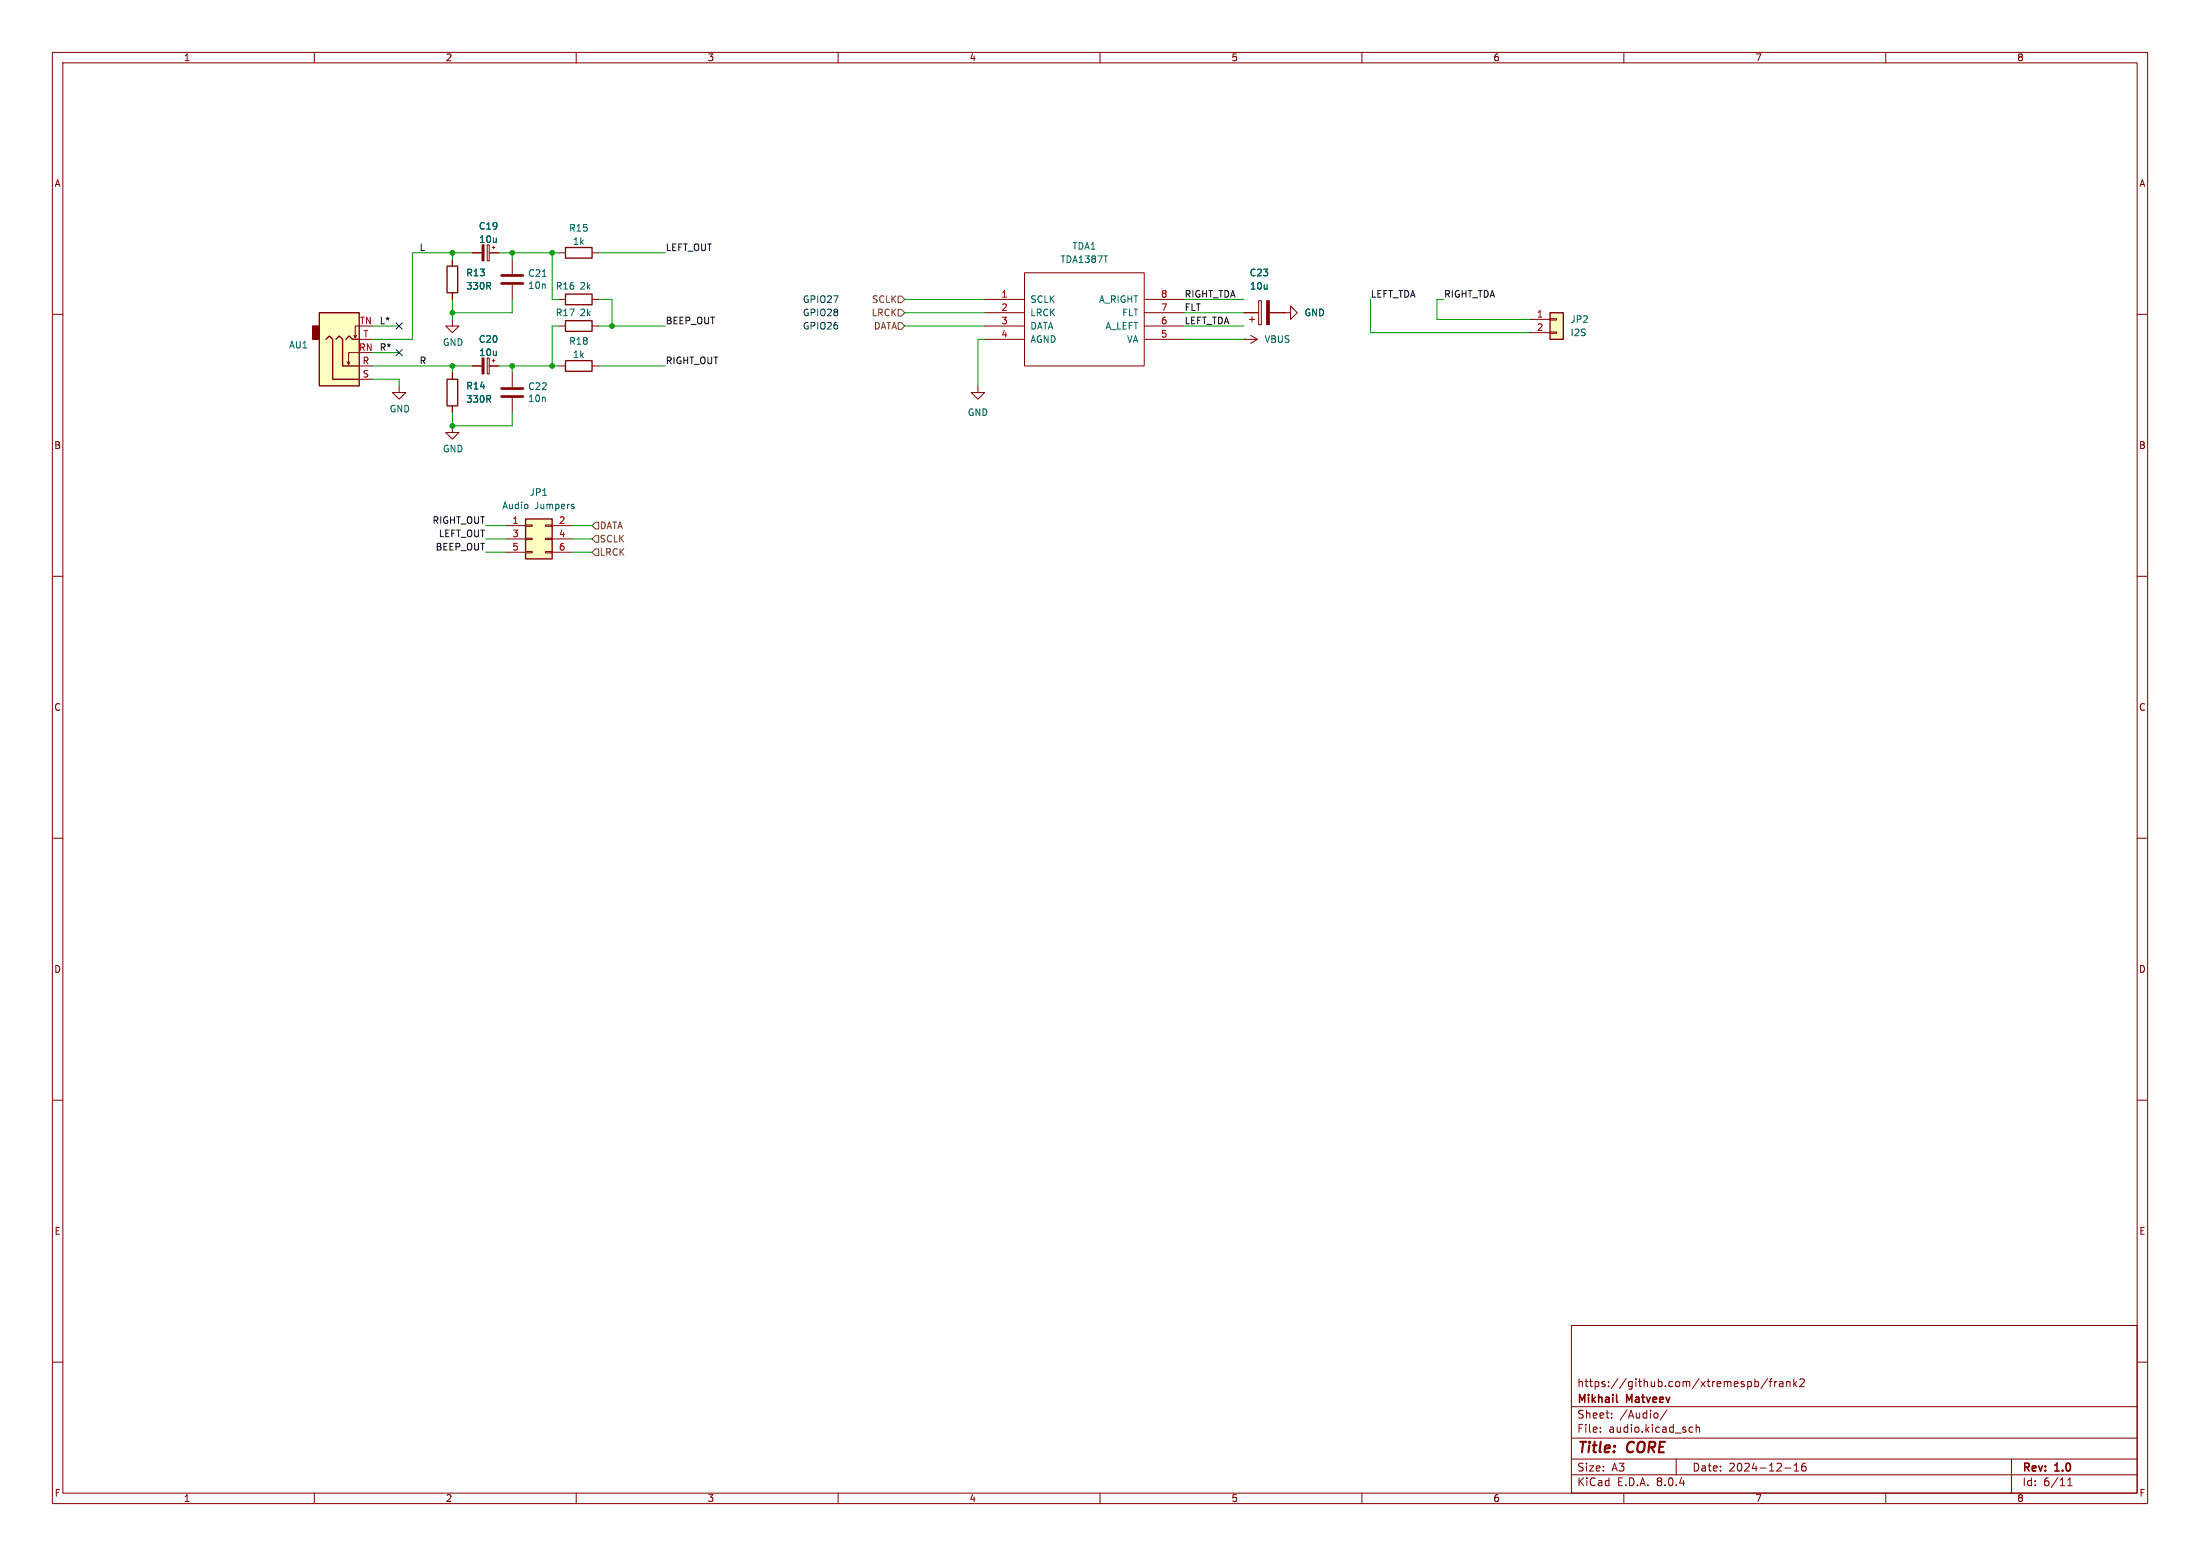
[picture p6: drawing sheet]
<svg xmlns="http://www.w3.org/2000/svg" width="420mm" height="297mm" viewBox="0 0 420 297" stroke-linecap="round" stroke-linejoin="round" font-family="sans-serif">
<g fill="none" stroke="#840000" stroke-width=".19">
<path d="M10 10h400v277h-400zM12 12h396v273h-396zM60 10v2M110 10v2M160 10v2M210 10v2M260 10v2M310 10v2M360 10v2M10 60h2M106.7 57.2h1.2M113 57.2h1.3"/>
<path d="M188 57.2h7.6M188 59.7h7.6M195.6 52.1h22.8v17.8h-22.8zM218.4 57.2h7.7M218.4 59.7h7.7M237.5 59.7h2.8M240.3 57.4h.5v4.6h-.5zM242.3 59.7h2.8M245.1 59.7h1.3v-1.3l1.2 1.3-1.2 1.3v-1.3M245.1 59.7h.1M408 60h2M188 62.2h7.6"/>
<path d="M188 64.8h7.6M218.4 62.2h7.7M218.4 64.8h7.7M238.5 61h1M239 60.5v1M10 110h2M408 110h2M10 160h2M408 160h2M10 210h2M408 210h2M10 260h2"/>
<path d="M300 253h108v32h-108zM408 260h2M300 278.5h108M300 274.5h108M300 268.5h108M305.5 273.2v.2M305.5 272.5v.1M307.7 270.5v.2M307.7 269.8v.1M316.4 269.8v.7M318.2 269.1l-1.3 1.9M320 278.5v3"/>
<path d="M322.6 273.3h.6M322.6 272.5h.6M323.8 272.5l.2-.1 .4 .1v.9M323.8 271.9v1.5M335 263.8l.4-.1 .3 .3-.1 .6h-.6M335 263.2v1.5M337.4 263.1l-1.2 1.9M337.7 263.7h.6M338.3 263.2l-.4 .2v1.3M338.8 263.7v1M339.2 263.7l-.3 .1-.1 .2M339.7 263.8h.6l.1 .9"/>
<path d="M340.4 264l-.5 .1a.29 .29 0 0 0-.2 .3 .29 .29 0 0 0 .2 .3l.5-.1M341.1 263.8l.2-.1 .4 .1v.9M341.1 263.7v1M342.4 263.2v1.5M342.5 279.7l.4-.4v1.5M342.6 264.1l.4 .6M343 263.7l-.6 .6M343.6 263.3l.6-.1 .2 .1v.3l-.9 1.1h.9M344.7 279.3a.59 .59 0 0 0-.8 .6v.6l.2 .2 .4 .1 .2-.2 .1-.5-.1-.2h-.5l-.3 .2M384 278.5v6.5M60 285v2M110 285v2"/>
<path d="M160 285v2M210 285v2M260 285v2M300 281.5h108M310 285v2M340.7 280.2h1.2M342.5 280.8h.9M360 285v2M394.7 283.6h.9M394.7 282.5l.5-.4v1.5"/>
</g>
<path d="M308.6 267.5l.2 .2" fill="none" stroke="#840000" stroke-width=".3"/>
<path d="M107.9 56.1h5.1v2.1h-5.1z" fill="none" stroke="#840000" stroke-width=".25"/>
<path d="M241.8 57.4h.5v4.6h-.5z" fill="#840000" stroke="#840000" stroke-width=".19"/>
<path d="M295.9 59.7h2.5v5.1h-2.5z" fill="#ffffc2"/>
<path d="M76.2 73.7v1.2h1.3l-1.3 1.3-1.3-1.3h1.3M86.4 71.1v1.3M86.4 77.5v1.2M97.8 71.1v2.8M97.8 75.9v2.8M186.7 73.7v1.2h1.3l-1.3 1.3-1.3-1.3h1.3M292.1 61h3.8M292.1 63.5h3.8M295.9 63.4h1.3v.2h-1.3zM295.9 60.8h1.3v.3h-1.3zM86.4 81.3v1.3h1.2l-1.2 1.2-1.3-1.2h1.3" fill="none" stroke="#840000" stroke-width=".19"/>
<path d="M295.9 59.7h2.5v5.1h-2.5zM85.3 72.4h2.1v5.1h-2.1z" fill="none" stroke="#840000" stroke-width=".25"/>
<path d="M95.8 75.7h4M95.8 74.2h4" fill="none" stroke="#840000" stroke-width=".51"/>
<path d="M100.3 99.1h5.1v7.6h-5.1z" fill="#ffffc2"/>
<g fill="none" stroke="#840000" stroke-width=".19">
<path d="M97.8 49.5v2.8M97.8 54.4v2.8M106.7 48.3h1.2M113 48.3h1.3M106.7 69.9h1.2M106.7 62.2h1.2M113 69.9h1.3M113 62.2h1.3M237.5 64.8h.1M237.5 64.8h2.5M238.8 64l1.2 .8M240 64.8l-1.2 .7"/>
<path d="M96.5 100.3h3.8M96.5 102.9h3.8M96.5 105.4h3.8M100.3 105.3h1.3v.2h-1.3zM100.3 102.7h1.3v.3h-1.3zM100.3 100.2h1.3v.3h-1.3zM104.1 105.3h1.3v.2h-1.3zM104.1 102.7h1.3v.3h-1.3zM104.1 100.2h1.3v.3h-1.3zM105.4 100.3h3.8M105.4 102.9h3.8M105.4 105.4h3.8"/>
</g>
<path d="M107.9 47.2h5.1v2.1h-5.1zM107.9 68.8h5.1v2.1h-5.1zM107.9 61.2h5.1v2h-5.1zM100.3 99.1h5.1v7.6h-5.1z" fill="none" stroke="#840000" stroke-width=".25"/>
<path d="M103.5 52.8h.8M109.4 96.7l.2 .2-.2 .2M109.4 96.3h.2" fill="none" stroke="#006464" stroke-width=".19"/>
<path d="M95.8 54.1h4M95.8 52.6h4" fill="none" stroke="#840000" stroke-width=".51"/>
<path d="M61 59.7h7.6v14h-7.6z" fill="#ffffc2"/>
<path d="M59.7 62.2h1.3v2.6h-1.3z" fill="#840000" stroke="#840000" stroke-width=".25"/>
<g fill="none" stroke="#840000" stroke-width=".19">
<path d="M86.4 49.5v1.3M86.4 55.9v1.3M90.2 48.3h1.8M93 46.7h.4v3.1h-.4zM93.4 48.3h1.8M94 47.2h.5M94.2 47v.5M237.5 59.7h2.8M242.3 59.7h2.8M245.1 59.7h.1M66.8 69.1l-.3 .5M68.1 64l-.3 .5"/>
<path d="M68.6 62.2h-.8v2.3l-.2-.5M68.6 67.3h-2.1v2.3l-.2-.5M68.6 69.9h2.5M68.6 72.4h2.5M68.6 64.8h2.5M86.4 61v1.2h1.2l-1.2 1.3-1.3-1.3h1.3M86.4 71.1v1.3M86.4 77.5v1.2M90.2 69.9h1.8M93 68.3h.4v3.1h-.4zM93.4 69.9h1.8M94 68.8h.5"/>
<path d="M94.2 68.6v.5"/>
</g>
<path d="M61 59.7h7.6v14h-7.6zM85.3 50.8h2.1v5.1h-2.1zM62.2 64.8l.7-.7 .6 .7v7.6h5.1M64.1 64.8l.7-.7 .6 .7v5.1h3.2M66 64.8l.7-.7 .6 .7h1.3" fill="none" stroke="#840000" stroke-width=".25"/>
<g fill="#840000" stroke="#840000" stroke-width=".19">
<path d="M92 68.3h.4v3.1h-.4z"/>
<path d="M92 46.7h.4v3.1h-.4z"/>
</g>
<path d="M171.4 59.1h.7l.6 .6-.6 .6h-.7zM171.4 56.5h.7l.6 .7-.6 .6h-.7zM171.4 61.6h.7l.6 .6-.6 .7h-.7zM113.7 99.7h.6v1.3h-.6l-.7-.7zM113.7 102.2h.6v1.3h-.6l-.7-.6zM113.7 104.8h.6v1.2h-.6l-.7-.6z" fill="none" stroke="#725600" stroke-width=".19"/>
<g fill="none" stroke="#009600" stroke-width=".19">
<path d="M86.4 48.3v1.2M86.4 57.2v3.8M90.2 48.3h-11.5v16.5h-7.6M95.2 48.3h11.5M97.8 48.3v1.2M97.8 57.2v2.5h-11.4M105.4 48.3v8.9h1.3M114.3 48.3h12.7M114.3 57.2h2.5v5M172.7 57.2h15.3M172.7 59.7h15.3M226.1 57.2h11.4"/>
<path d="M226.1 59.7h11.4M261.6 57.2v6.3h30.5M275.6 57.2h-1.3v3.8h17.8M71.1 62.2h5.1M71.1 67.3h5.1M71.1 69.9h19.1M71.1 72.4h5.1v1.3M86.4 78.7v2.6h11.4v-2.6M86.4 69.9v1.2M95.2 69.9h11.5M97.8 69.9v1.2M106.7 62.2h-1.3v7.7"/>
<path d="M114.3 62.2h12.7M114.3 69.9h12.7M172.7 62.2h15.3M188 64.8h-1.3v8.9M226.1 62.2h11.4M226.1 64.8h11.4M92.7 102.9h3.8M92.7 100.3h3.8M92.7 105.4h3.8M109.2 102.9h3.8M109.2 100.3h3.8M109.2 105.4h3.8"/>
</g>
<path d="M75.6 61.6l1.2 1.2M75.6 66.7l1.2 1.2M76.8 61.6l-1.2 1.2M76.8 66.7l-1.2 1.2" fill="none" stroke="#000084" stroke-width=".19"/>
<g fill="#009600" stroke="#009600" stroke-width=".19">
<circle cx="105.4" cy="69.9" r=".46"/>
<circle cx="97.8" cy="69.9" r=".46"/>
<circle cx="105.4" cy="48.3" r=".46"/>
<circle cx="97.8" cy="48.3" r=".46"/>
<circle cx="116.8" cy="62.2" r=".46"/>
<circle cx="86.4" cy="48.3" r=".46"/>
<circle cx="86.4" cy="59.7" r=".46"/>
<circle cx="86.4" cy="81.3" r=".46"/>
<circle cx="86.4" cy="69.9" r=".46"/>
</g>
<g font-size="2.8" fill="#840000">
<text x="301" y="277.9">Title:</text>
<text x="310.6" y="277.9">CORE</text>
</g>
<g font-size="2.1" fill="#840000">
<text x="301" y="268.2">Mikhail</text>
<text x="301" y="265">https://github.com/xtremespb/frank2</text>
<text x="310.6" y="268.2">Matveev</text>
<text x="301" y="273.7">File:</text>
<text x="301" y="271">Sheet:</text>
<text x="307.1" y="273.7">audio.kicad_sch</text>
<text x="309.2" y="271">/Audio/</text>
<text x="301" y="281.1">Size:</text>
<text x="307.6" y="281.1">A3</text>
<text x="323" y="281.1">Date:</text>
<text x="330" y="281.1">2024-12-16</text>
<text x="386" y="281.3">Rev:</text>
<text x="392.4" y="281.3">1.0</text>
<text x="301" y="283.9">KiCad</text>
<text x="308.7" y="283.9">E.D.A.</text>
<text x="316.3" y="283.9">8.0.4</text>
<text x="386" y="283.9">Id:</text>
<text x="390.1" y="283.9">6/11</text>
</g>
<g font-size="1.8" fill="#840000">
<text x="35" y="11.9">1</text>
<text x="85" y="11.9">2</text>
<text x="135" y="11.9">3</text>
<text x="185" y="11.9">4</text>
<text x="235" y="11.9">5</text>
<text x="285" y="11.9">6</text>
<text x="335" y="11.9">7</text>
<text x="385" y="11.9">8</text>
<text x="10.3" y="35.9">A</text>
<text x="408.3" y="35.9">A</text>
<text x="10.3" y="85.9">B</text>
<text x="408.2" y="85.9">B</text>
<text x="10.3" y="135.9">C</text>
<text x="408.2" y="135.9">C</text>
<text x="10.3" y="185.9">D</text>
<text x="408.2" y="185.9">D</text>
<text x="10.3" y="235.9">E</text>
<text x="408.3" y="235.9">E</text>
<text x="10.3" y="285.9">F</text>
<text x="35" y="286.9">1</text>
<text x="85" y="286.9">2</text>
<text x="135" y="286.9">3</text>
<text x="185" y="286.9">4</text>
<text x="235" y="286.9">5</text>
<text x="285" y="286.9">6</text>
<text x="335" y="286.9">7</text>
<text x="385" y="286.9">8</text>
<text x="408.3" y="285.9">F</text>
</g>
<g font-size="1.8" fill="#0f0f0f">
<text x="80" y="48">L</text>
<text x="127" y="48">LEFT_OUT</text>
<text x="226.1" y="59.4">FLT</text>
<text x="226.1" y="56.9">RIGHT_TDA</text>
<text x="261.6" y="56.9">LEFT_TDA</text>
<text x="275.6" y="56.9">RIGHT_TDA</text>
<text x="72.4" y="62">L*</text>
<text x="127" y="62">BEEP_OUT</text>
<text x="226.1" y="62">LEFT_TDA</text>
<text x="72.4" y="67">R*</text>
<text x="80" y="69.6">R</text>
<text x="127" y="69.6">RIGHT_OUT</text>
<text x="82.5" y="100.1">RIGHT_OUT</text>
<text x="83.1" y="105.1">BEEP_OUT</text>
<text x="83.7" y="102.6">LEFT_OUT</text>
</g>
<g font-size="1.8" fill="#006464">
<text x="91.3" y="44">C19</text>
<text x="91.4" y="46.6">10u</text>
<text x="108.5" y="44.4">R15</text>
<text x="109.3" y="46.9">1k</text>
<text x="204.6" y="47.9">TDA1</text>
<text x="88.9" y="52.9">R13</text>
<text x="100.7" y="53">C21</text>
<text x="202.3" y="50.4">TDA1387T</text>
<text x="238.5" y="52.9">C23</text>
<text x="88.9" y="55.5">330R</text>
<text x="100.7" y="55.3">10n</text>
<text x="106" y="55.5">R16</text>
<text x="110.5" y="55.5">2k</text>
<text x="196.6" y="58">SCLK</text>
<text x="209.7" y="58">A_RIGHT</text>
<text x="238.5" y="55.5">10u</text>
<text x="91.3" y="65.6">C20</text>
<text x="106" y="60.6">R17</text>
<text x="108.5" y="66">R18</text>
<text x="110.5" y="60.6">2k</text>
<text x="196.6" y="60.6">LRCK</text>
<text x="196.6" y="63.1">DATA</text>
<text x="196.6" y="65.6">AGND</text>
<text x="210.9" y="63.1">A_LEFT</text>
<text x="214.1" y="60.6">FLT</text>
<text x="215" y="65.6">VA</text>
<text x="241.3" y="65.6">VBUS</text>
<text x="248.9" y="60.6">GND</text>
<text x="299.7" y="61.8">JP2</text>
<text x="299.7" y="64.4">I2S</text>
<text x="55.1" y="66.7">AU1</text>
<text x="84.5" y="66.2">GND</text>
<text x="91.4" y="68.2">10u</text>
<text x="109.3" y="68.5">1k</text>
<text x="88.9" y="77.1">330R</text>
<text x="88.9" y="74.5">R14</text>
<text x="100.7" y="74.6">C22</text>
<text x="100.7" y="76.9">10n</text>
<text x="74.3" y="78.9">GND</text>
<text x="184.7" y="79.6">GND</text>
<text x="84.5" y="86.5">GND</text>
<text x="101" y="94.8">JP1</text>
<text x="95.8" y="97.4">Audio</text>
<text x="102.1" y="97.4">Jumpers</text>
</g>
<g font-size="1.8" fill="#0000c2">
<text x="153.2" y="58">GPIO27</text>
<text x="153.2" y="63.1">GPIO26</text>
<text x="153.2" y="60.6">GPIO28</text>
</g>
<g font-size="1.8" fill="#725600">
<text x="166.4" y="58">SCLK</text>
<text x="166.3" y="60.6">LRCK</text>
<text x="166.7" y="63.1">DATA</text>
<text x="114.4" y="101.2">DATA</text>
<text x="114.4" y="103.7">SCLK</text>
<text x="114.4" y="106.3">LRCK</text>
</g>
<g font-size="1.8" fill="#a90000">
<text x="191.1" y="56.9">1</text>
<text x="191.1" y="59.4">2</text>
<text x="221.5" y="59.4">7</text>
<text x="221.5" y="56.9">8</text>
<text x="68.6" y="62">TN</text>
<text x="69.3" y="64.5">T</text>
<text x="191.1" y="62">3</text>
<text x="191.1" y="64.5">4</text>
<text x="221.5" y="64.5">5</text>
<text x="221.5" y="62">6</text>
<text x="293.3" y="60.7">1</text>
<text x="293.3" y="63.2">2</text>
<text x="68.4" y="67.1">RN</text>
<text x="69.1" y="69.6">R</text>
<text x="69.1" y="72.1">S</text>
<text x="97.7" y="100.1">1</text>
<text x="106.6" y="100.1">2</text>
<text x="97.7" y="102.6">3</text>
<text x="97.7" y="105.2">5</text>
<text x="106.6" y="102.6">4</text>
<text x="106.6" y="105.2">6</text>
</g>
</svg>
